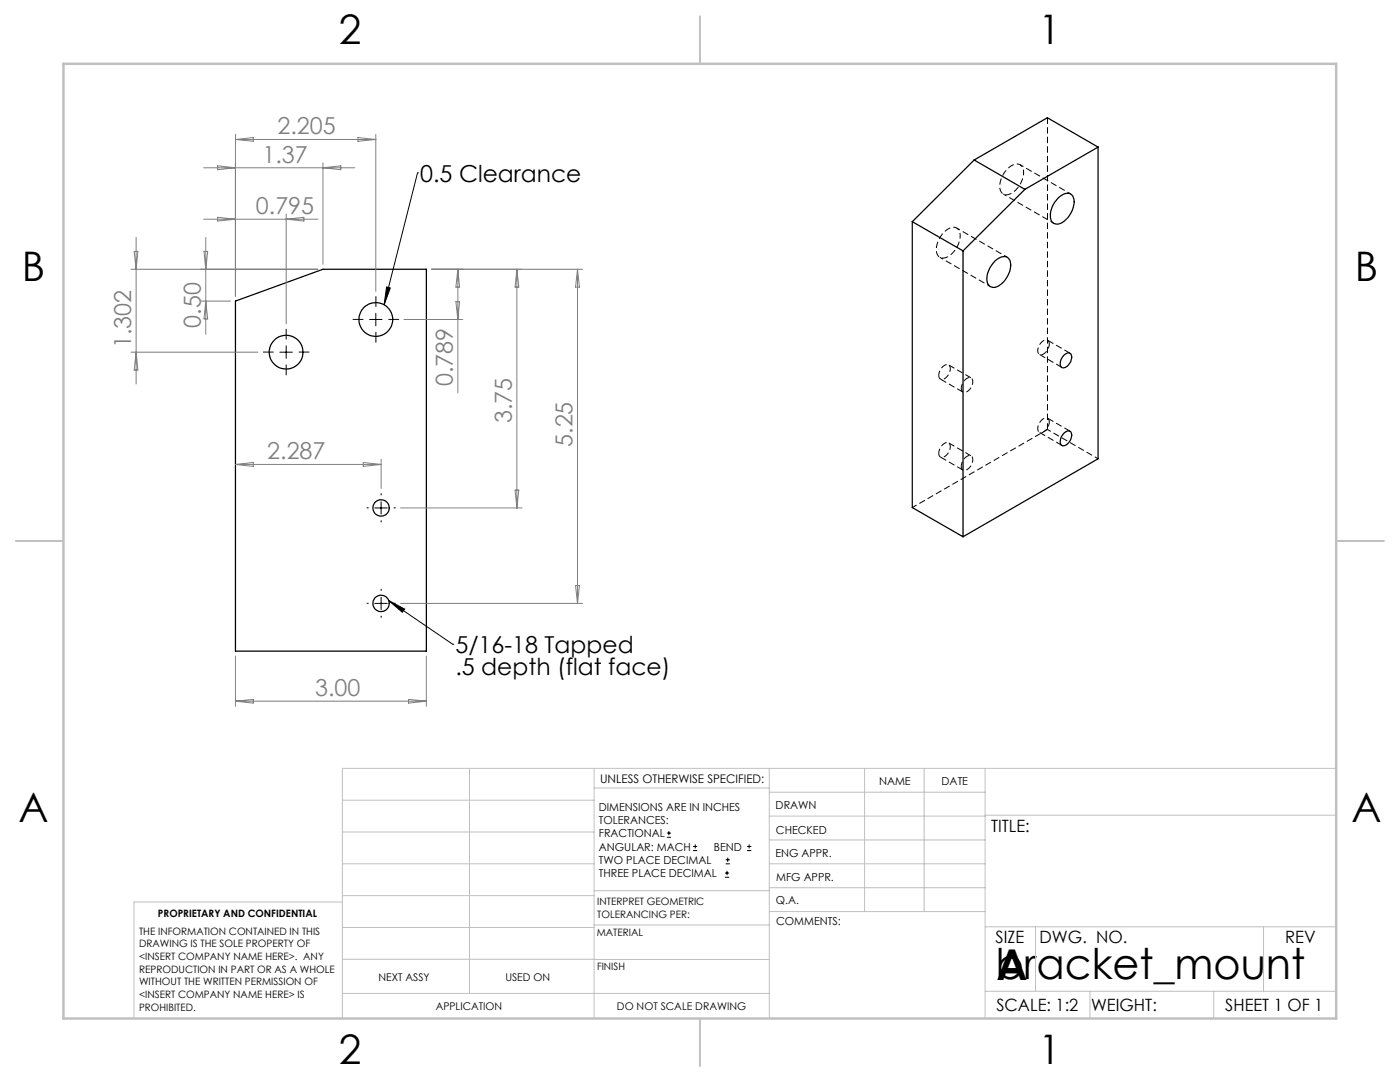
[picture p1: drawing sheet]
<svg xmlns="http://www.w3.org/2000/svg" width="279mm" height="216mm" viewBox="0 0 279 216" stroke-linecap="round" stroke-linejoin="round" font-family="sans-serif">
<g fill="none" stroke="#000" stroke-width=".25">
<path d="M194.4 31.9l10.1 5.9M194.4 31.9l-12.3 12.3M204.5 37.8l-12.3 12.3M211.3 39.4a2.02 2.02 0 0 1 2.6-.6 3.5 3.5 0 0 1-.5 4.2 2.81 2.81 0 0 1-3 1.6 2.29 2.29 0 0 1-.5-3l.5-1.2zM219.1 29.4v62.1l-26.9 15.6M219.1 29.4l-14.6 8.4M219.1 29.4l-10.1-5.9-14.6 8.4M182.1 44.2l10.1 5.9M182.1 44.2v57.1l10.1 5.8M192.2 50.1v57M198.6 52a2.02 2.02 0 0 1 2.6-.5 3.1 3.1 0 0 1-.2 3.8 3.4 3.4 0 0 1-3 2 1.69 1.69 0 0 1-1-2.2 5.7 5.7 0 0 1 1.6-3.1zM47 60.1l17.5-6.4h20.6v76.2h-38.1z"/>
<path d="M212.3 70.9a.81 .81 0 0 1 .8-.5 .81 .81 0 0 1 .8 .6 2.26 2.26 0 0 1-1.7 2.4 1.02 1.02 0 0 1-.5-1.5zM212.3 86.4a.81 .81 0 0 1 .8-.4 .81 .81 0 0 1 .8 .6 2.26 2.26 0 0 1-1.7 2.4 1.02 1.02 0 0 1-.5-1.5z"/>
<circle cx="57.1" cy="70.3" r="3.4"/>
<circle cx="75" cy="63.7" r="3.4"/>
<circle cx="76.1" cy="101.4" r="1.63"/>
<circle cx="76.1" cy="120.4" r="1.63"/>
</g>
<path d="M204.3 34.4a1.47 1.47 0 0 0-.8-1.6 1.47 1.47 0 0 0-1.7 .3 4.9 4.9 0 0 0-2.2 4.9 1.48 1.48 0 0 0 2.5 .4 5.3 5.3 0 0 0 2.2-4M191.6 47a1.47 1.47 0 0 0-.7-1.5 1.47 1.47 0 0 0-1.7 .2 4.9 4.9 0 0 0-2.2 4.9 1.48 1.48 0 0 0 2.5 .4 5.3 5.3 0 0 0 2.1-4" fill="none" stroke="#000" stroke-width=".2" stroke-dasharray="1.3 .6" stroke-dashoffset=".7" stroke-linecap="butt"/>
<path d="M209 23.5v62.2" fill="none" stroke="#000" stroke-width=".2" stroke-dasharray="1.3 .6" stroke-linecap="butt"/>
<path d="M187.3 74.9a2.02 2.02 0 0 1 2-2.1 1.57 1.57 0 0 1-.2 2.3 .97 .97 0 0 1-1.7 .2l-.1-.4M191.8 77.5a2.02 2.02 0 0 1 1.9-2.1 1.57 1.57 0 0 1-.1 2.2 .97 .97 0 0 1-1.7 .3l-.1-.4M209.4 68.6a.74 .74 0 0 0-.4-.8 .74 .74 0 0 0-.9 .3 2.06 2.06 0 0 0-.8 2.6 1.49 1.49 0 0 0 1.9-1.2l.2-.9M187.3 90.5a2.02 2.02 0 0 1 2-2.2 1.57 1.57 0 0 1-.2 2.3 .97 .97 0 0 1-1.7 .3l-.1-.4M191.8 93a2.02 2.02 0 0 1 1.9-2.1 1.57 1.57 0 0 1-.1 2.3 .97 .97 0 0 1-1.7 .3l-.1-.5M209 85.7l-26.9 15.6M209.4 84.2a.74 .74 0 0 0-.4-.8 .74 .74 0 0 0-.9 .2 2.06 2.06 0 0 0-.8 2.6 1.49 1.49 0 0 0 1.9-1.2l.2-.8" fill="none" stroke="#000" stroke-width=".2" stroke-dasharray="1.3 .6" stroke-dashoffset=".3" stroke-linecap="butt"/>
<path d="M200.2 38.7l10.1 5.8M213.7 38.7l-10.1-5.8M187.6 51.3l10.1 5.9M201 51.3l-10.1-5.8M219.1 91.5l-10.1-5.8" fill="none" stroke="#000" stroke-width=".2" stroke-dasharray="1.3 .6" stroke-dashoffset=".5" stroke-linecap="butt"/>
<path d="M187.7 75.6l4.5 2.6M193.8 75.4l-4.5-2.6M207.4 70.7l4.5 2.6M213.6 70.5l-4.5-2.6M187.7 91.2l4.5 2.6M193.8 91l-4.5-2.6M207.4 86.3l4.5 2.6M213.6 86l-4.5-2.6" fill="none" stroke="#000" stroke-width=".2" stroke-dasharray="1.3 .6" stroke-dashoffset="-.1" stroke-linecap="butt"/>
<g fill="none" stroke="#000" stroke-width=".2">
<path d="M83.3 34.5h.1M83.3 34.5l-6.6 26.3M77.2 57.3l.7 .2-1.2 3.3zM55.8 70.3h2.5M57.1 69v2.5M73.8 63.7h2.4M75 62.5v2.5M74.8 101.4h2.5M76.1 100.1v2.5M76.1 119.2v2.4M77.6 119.8l12.7 8.8M77.6 119.8l3.2 1.7-.5 .7z"/>
<path d="M74.8 120.4h2.5M90.3 128.6h.1M133.1 167.1h.8M133.1 166.2h.8M133.5 165.8v.9M138.3 169.7h.8M138.3 168.9h.8M138.7 168.5v.8M144.7 175h.8M144.7 174.2h.8M144.8 172.4h.9M144.8 171.6h.9"/>
<path d="M145.1 173.8v.8M145.2 171.1v.9M149.1 169.7h.8M149.1 168.9h.8M149.5 168.5v.8"/>
</g>
<g fill="none" stroke="#000" stroke-width=".2" stroke-dasharray="15.2 1.3 1.3 1.3" stroke-linecap="butt">
<path d="M54.6 70.3h-2.1M57.1 67.8v-2.2M57.1 72.8v2.1M59.6 70.3h2.1M72.5 63.7h-2.1M75 61.2v-2.1M75 66.2v2.2M77.5 63.7h2.1M76.1 98.8v-.3M73.6 101.3h-.4M76.1 117.9v-.4M76.1 103.8v.4"/>
<path d="M78.6 101.3h.3M73.6 120.4h-.4M76.1 122.9v.4M78.6 120.4h.3"/>
</g>
<g fill="none" stroke="#808080" stroke-width=".2">
<path d="M40.6 33.5h30.2M43.4 33.1l3.6 .4-3.6 .4zM47 26.8v32.3M47 27.8h28M47 27.8l3.6-.4v.8zM64.5 32.5v20.2M64.5 33.5l3.5-.4v.8zM71.4 27.4l3.6 .4-3.6 .4zM75 26.8v31.3M26.1 53.7h37.3M26.8 50.2h.7l-.3 3.5zM27.2 47.4v29.2"/>
<path d="M40.6 43.7h22.9M40.7 50.2h.8l-.4 3.5zM41.1 47.4v19.3M43.4 43.4l3.6 .3-3.6 .4zM57.1 42.7v21.9M57.1 43.7l3.5-.3v.7zM91.4 53.7v24.7M91.4 53.7l.3 3.6h-.7zM103.2 53.7l.3 3.6h-.7zM103.2 53.7v47.7M115.3 53.7l.3 3.6h-.7zM115.3 53.7v66.7"/>
<path d="M116.2 53.7h-30.1M26.1 70.3h25.4M27.2 70.3l.3 3.5h-.7zM40.1 60.1h5.9M41.1 60.1l.4 3.5h-.8zM80.6 63.7h11.8M91 60.2h.7l-.3 3.5zM47 92.7l3.6-.4v.8zM47 92.7h29.1M72.5 92.3l3.6 .4-3.6 .4zM76.1 91.7v5.8M102.8 97.8h.7l-.3 3.6z"/>
<path d="M79.9 101.4h24.3M114.9 116.8h.7l-.3 3.6zM47 130.9v10M47 139.9l3.6-.3v.7zM47 139.9h38.1M79.9 120.4h36.3M81.5 139.6l3.6 .3-3.6 .4zM85.1 130.9v10"/>
</g>
<g fill="none" stroke="#c0c0c0" stroke-width=".2">
<path d="M68.3 159.7h50.3M93.7 153.3v44.9M118.6 153.3v49.9M118.6 157.2h34.9M153.5 153.3v49.9M153.5 158.1h43.1M172.5 153.3v28.6M184.4 153.3v28.6M196.6 153.3v49.9M266.7 153.3h-198.4v49.9M68.3 178.7h50.3M68.3 172.4h50.3"/>
<path d="M68.3 166h50.3M68.3 180h-41.6v23.2M118.6 177.7h35M153.5 167.6h43.1M153.5 162.8h43.1M153.5 172.4h43.1M153.5 177.1h43.1M196.6 162.7h70.1M68.3 198.2h85.2M68.3 191.4l85.2 .1M68.3 185.1h50.3M118.6 184.6h35"/>
<path d="M153.6 181.9h43M196.6 197.8h70.1M196.6 184.9h70.1M206.7 184.9v12.9M217.5 197.8v5.4M242.2 197.8v5.4M252.2 184.9v12.9"/>
</g>
<path d="M139.7 3.2v9.5M3.1 107.9h9.6M266.7 107.9h9.5M139.7 203.2v9.6" fill="none" stroke="#c0c0c0" stroke-width=".25"/>
<path d="M12.7 12.7h254v190.5h-254z" fill="none" stroke="#c0c0c0" stroke-width=".5"/>
<path d="M77.2 57.3l.7 .2-1.2 3.3zM77.6 119.8l3.2 1.7-.5 .7z" fill="#000"/>
<g font-size="8.5">
<text x="198.7" y="195.4">bracket_mount</text>
<text x="198.9" y="195.5">A</text>
</g>
<g font-size="8.1">
<text x="67.6" y="8.9">2</text>
<text x="207.3" y="8.9">1</text>
<text x="4.4" y="56.2">B</text>
<text x="270.4" y="56.2">B</text>
<text x="3.7" y="164.1">A</text>
<text x="269.7" y="164.1">A</text>
<text x="67.6" y="212.4">2</text>
<text x="207.3" y="212.4">1</text>
</g>
<g font-size="4.7" fill="#808080">
<text x="55.4" y="26.8">2.205</text>
<text x="52.4" y="32.4">1.37</text>
<text x="51.1" y="42.7">0.795</text>
<text x="40.1" y="65.4" transform="rotate(-90 40.1 65.4)">0.50</text>
<text x="26.2" y="69.4" transform="rotate(-90 26.2 69.4)">1.302</text>
<text x="90.4" y="77.1" transform="rotate(-90 90.4 77.1)">0.789</text>
<text x="102.2" y="84.5" transform="rotate(-90 102.2 84.5)">3.75</text>
<text x="114.3" y="89.2" transform="rotate(-90 114.3 89.2)">5.25</text>
<text x="53.3" y="91.6">2.287</text>
<text x="62.9" y="138.9">3.00</text>
</g>
<g font-size="4.7">
<text x="83.9" y="36.2">0.5 Clearance</text>
<text x="90.9" y="130.2">5/16-18 Tapped</text>
<text x="90.9" y="134.8">.5 depth (flat face)</text>
</g>
<g font-size="3.4">
<text x="197.8" y="166">TITLE:</text>
<text x="198.7" y="188.1">SIZE</text>
<text x="207.5" y="188.1">DWG. NO.</text>
<text x="256.5" y="188.2">REV</text>
<text x="198.8" y="201.7">SCALE: 1:2</text>
<text x="217.7" y="201.8">WEIGHT:</text>
<text x="244.5" y="201.7">SHEET 1 OF 1</text>
</g>
<text font-size="2.4" x="119.8" y="156.2">UNLESS OTHERWISE SPECIFIED:</text>
<g font-size="2.2">
<text x="119.5" y="161.8">DIMENSIONS ARE IN INCHES</text>
<text x="154.8" y="161.4">DRAWN</text>
<text x="175.4" y="156.6">NAME</text>
<text x="187.9" y="156.7">DATE</text>
<text x="119.5" y="164.4">TOLERANCES:</text>
<text x="119.5" y="167.1">FRACTIONAL</text>
<text x="154.9" y="166.3">CHECKED</text>
<text x="119.5" y="169.7">ANGULAR: MACH</text>
<text x="119.5" y="172.4">TWO PLACE DECIMAL</text>
<text x="142.5" y="169.7">BEND</text>
<text x="154.8" y="171">ENG APPR.</text>
<text x="119.5" y="175">THREE PLACE DECIMAL</text>
<text x="154.9" y="175.7">MFG APPR.</text>
<text x="154.9" y="180.4">Q.A.</text>
<text x="154.9" y="184.6">COMMENTS:</text>
</g>
<g font-size="2.1">
<text x="75.5" y="195.7">NEXT ASSY</text>
<text x="100.9" y="195.7">USED ON</text>
<text x="86.9" y="201.5">APPLICATION</text>
<text x="123.1" y="201.6">DO NOT SCALE DRAWING</text>
</g>
<g font-size="2">
<text x="31.5" y="182.9">PROPRIETARY AND CONFIDENTIAL</text>
<text x="119.2" y="180.6">INTERPRET GEOMETRIC</text>
<text x="119.2" y="183.1">TOLERANCING PER:</text>
<text x="27.8" y="186.5">THE INFORMATION CONTAINED IN THIS</text>
<text x="27.8" y="189">DRAWING IS THE SOLE PROPERTY OF</text>
<text x="27.8" y="191.6">&lt;INSERT COMPANY NAME HERE&gt;. ANY</text>
<text x="119.1" y="186.7">MATERIAL</text>
<text x="27.8" y="194.1">REPRODUCTION IN PART OR AS A WHOLE</text>
<text x="27.8" y="196.6">WITHOUT THE WRITTEN PERMISSION OF</text>
<text x="119.1" y="193.5">FINISH</text>
<text x="27.8" y="199.1">&lt;INSERT COMPANY NAME HERE&gt; IS</text>
<text x="27.8" y="201.7">PROHIBITED.</text>
</g>
</svg>
